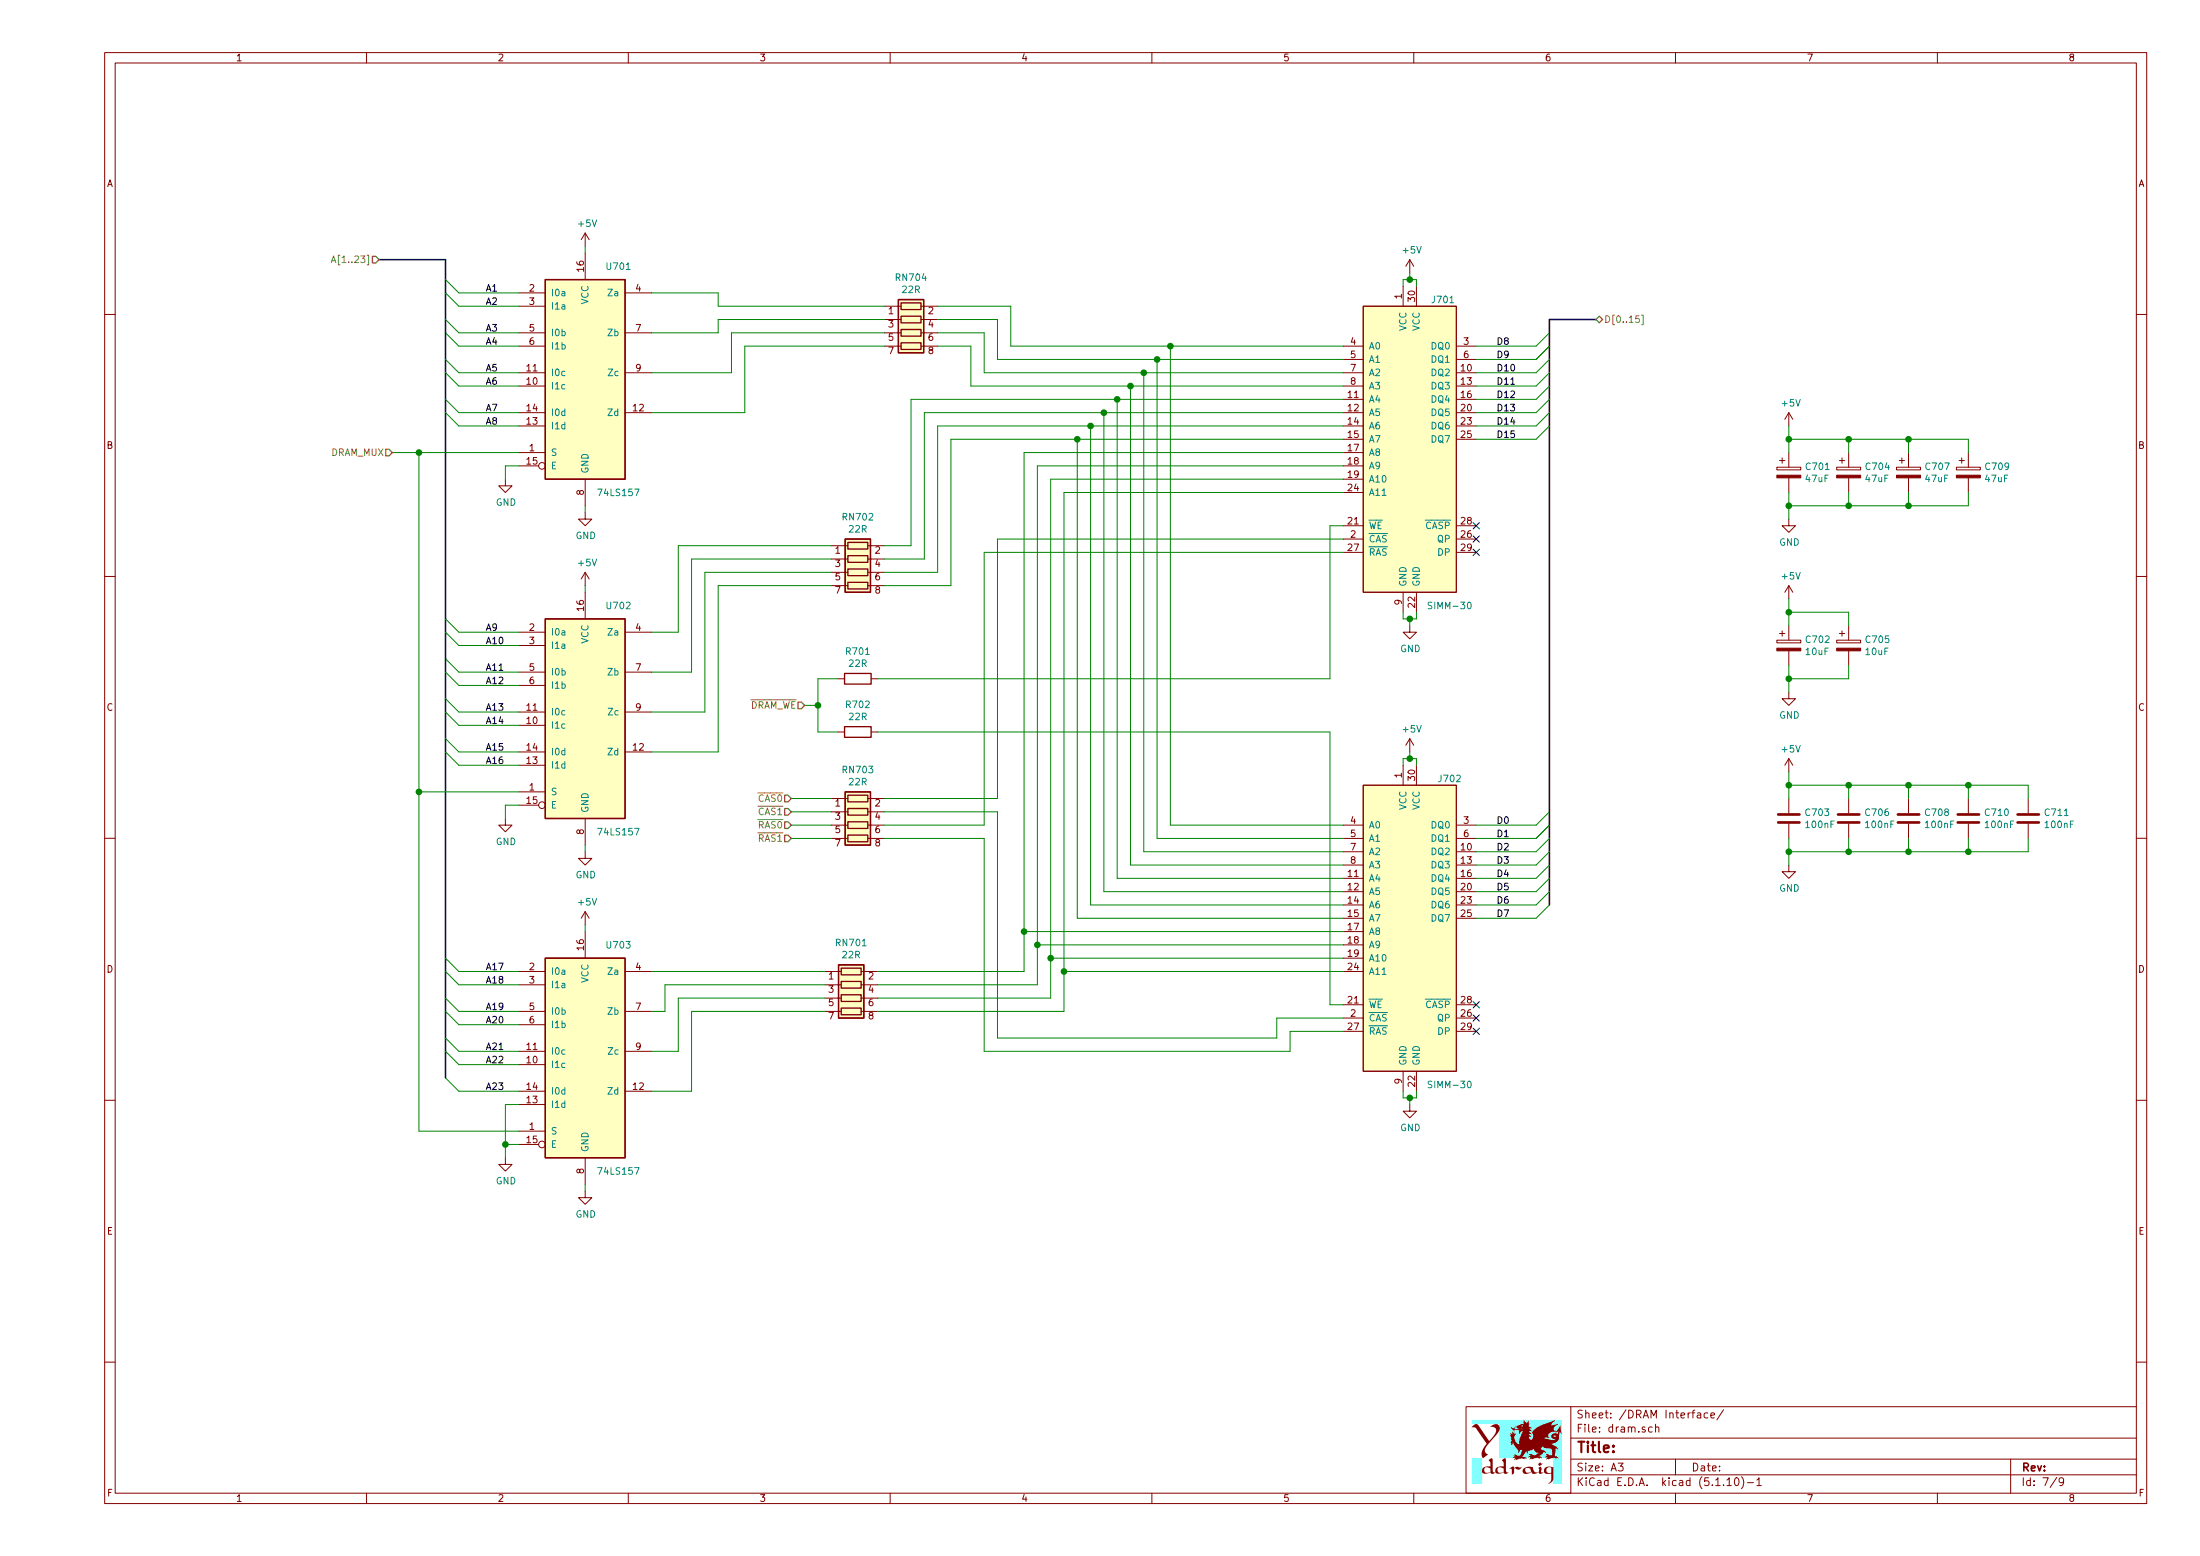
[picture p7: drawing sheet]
EESchema Schematic File Version 4
EELAYER 30 0
EELAYER END
$Descr A3 16535 11693
encoding utf-8
Sheet 7 9
Title ""
Date ""
Rev ""
Comp ""
Comment1 ""
Comment2 ""
Comment3 ""
Comment4 ""
$EndDescr
$Comp
L Ddraig:SIMM-30 J701
U 1 1
P 10600 3400
F 0 "J701" H 10850 4550 50  0000 C CNN
F 1 "SIMM-30" H 10900 2250 50  0000 C CNN
F 2 "Ddraig:SIMM-30" H 10250 3600 50  0001 C CNN
F 3 "" H 10250 3600 50  0001 C CNN
	1    10600 3400
	1    0    0    -1  
$EndComp
$Comp
L Ddraig:SIMM-30 J702
U 1 1
P 10600 7000
F 0 "J702" H 10900 8150 50  0000 C CNN
F 1 "SIMM-30" H 10900 5850 50  0000 C CNN
F 2 "Ddraig:SIMM-30" H 10250 7200 50  0001 C CNN
F 3 "" H 10250 7200 50  0001 C CNN
	1    10600 7000
	1    0    0    -1  
$EndComp
Entry Wire Line
	11650 6100 11550 6200
Entry Wire Line
	11650 6200 11550 6300
Entry Wire Line
	11650 6200 11550 6300
Entry Wire Line
	11650 6300 11550 6400
Entry Wire Line
	11650 6400 11550 6500
Entry Wire Line
	11650 6500 11550 6600
Entry Wire Line
	11650 6600 11550 6700
Entry Wire Line
	11650 6700 11550 6800
Entry Wire Line
	11650 6800 11550 6900
Entry Wire Line
	11650 2500 11550 2600
Entry Wire Line
	11650 2600 11550 2700
Entry Wire Line
	11650 2600 11550 2700
Entry Wire Line
	11650 2700 11550 2800
Entry Wire Line
	11650 2800 11550 2900
Entry Wire Line
	11650 2900 11550 3000
Entry Wire Line
	11650 3000 11550 3100
Entry Wire Line
	11650 3100 11550 3200
Entry Wire Line
	11650 3200 11550 3300
Wire Bus Line
	11650 2400 12000 2400
Text HLabel 12000 2400 2    50   BiDi ~ 0
D[0..15]
Wire Wire Line
	11100 2600 11550 2600
Wire Wire Line
	11550 2700 11100 2700
Wire Wire Line
	11100 2800 11550 2800
Wire Wire Line
	11550 2900 11100 2900
Wire Wire Line
	11100 3000 11550 3000
Wire Wire Line
	11550 3100 11100 3100
Wire Wire Line
	11100 3200 11550 3200
Wire Wire Line
	11550 3300 11100 3300
Text Label 11250 2600 0    50   ~ 0
D8
Text Label 11250 2700 0    50   ~ 0
D9
Text Label 11250 2800 0    50   ~ 0
D10
Text Label 11250 2900 0    50   ~ 0
D11
Text Label 11250 3000 0    50   ~ 0
D12
Text Label 11250 3100 0    50   ~ 0
D13
Text Label 11250 3200 0    50   ~ 0
D14
Text Label 11250 3300 0    50   ~ 0
D15
Wire Wire Line
	11550 6200 11100 6200
Wire Wire Line
	11100 6300 11550 6300
Wire Wire Line
	11550 6400 11100 6400
Wire Wire Line
	11100 6500 11550 6500
Wire Wire Line
	11550 6600 11100 6600
Wire Wire Line
	11100 6700 11550 6700
Wire Wire Line
	11550 6800 11100 6800
Wire Wire Line
	11100 6900 11550 6900
Text Label 11250 6200 0    50   ~ 0
D0
Text Label 11250 6300 0    50   ~ 0
D1
Text Label 11250 6400 0    50   ~ 0
D2
Text Label 11250 6500 0    50   ~ 0
D3
Text Label 11250 6600 0    50   ~ 0
D4
Text Label 11250 6700 0    50   ~ 0
D5
Text Label 11250 6800 0    50   ~ 0
D6
Text Label 11250 6900 0    50   ~ 0
D7
$Comp
L power:+5V #PWR0710
U 1 1
P 10600 2050
F 0 "#PWR0710" H 10600 1900 50  0001 C CNN
F 1 "+5V" H 10615 2223 50  0000 C CNN
F 2 "" H 10600 2050 50  0001 C CNN
F 3 "" H 10600 2050 50  0001 C CNN
	1    10600 2050
	1    0    0    -1  
$EndComp
$Comp
L power:+5V #PWR0712
U 1 1
P 10600 5650
F 0 "#PWR0712" H 10600 5500 50  0001 C CNN
F 1 "+5V" H 10615 5823 50  0000 C CNN
F 2 "" H 10600 5650 50  0001 C CNN
F 3 "" H 10600 5650 50  0001 C CNN
	1    10600 5650
	1    0    0    -1  
$EndComp
$Comp
L power:GND #PWR0711
U 1 1
P 10600 4700
F 0 "#PWR0711" H 10600 4450 50  0001 C CNN
F 1 "GND" H 10605 4527 50  0000 C CNN
F 2 "" H 10600 4700 50  0001 C CNN
F 3 "" H 10600 4700 50  0001 C CNN
	1    10600 4700
	1    0    0    -1  
$EndComp
$Comp
L power:GND #PWR0713
U 1 1
P 10600 8300
F 0 "#PWR0713" H 10600 8050 50  0001 C CNN
F 1 "GND" H 10605 8127 50  0000 C CNN
F 2 "" H 10600 8300 50  0001 C CNN
F 3 "" H 10600 8300 50  0001 C CNN
	1    10600 8300
	1    0    0    -1  
$EndComp
Wire Wire Line
	10550 8200 10550 8250
Wire Wire Line
	10550 8250 10600 8250
Wire Wire Line
	10650 8250 10650 8200
Wire Wire Line
	10600 8250 10600 8300
Connection ~ 10600 8250
Wire Wire Line
	10600 8250 10650 8250
Wire Wire Line
	10600 5650 10600 5700
Wire Wire Line
	10600 5700 10550 5700
Wire Wire Line
	10550 5700 10550 5750
Wire Wire Line
	10650 5750 10650 5700
Wire Wire Line
	10650 5700 10600 5700
Connection ~ 10600 5700
Wire Wire Line
	10550 4600 10550 4650
Wire Wire Line
	10550 4650 10600 4650
Wire Wire Line
	10600 4650 10600 4700
Wire Wire Line
	10600 4650 10650 4650
Wire Wire Line
	10650 4650 10650 4600
Connection ~ 10600 4650
Wire Wire Line
	10550 2150 10550 2100
Wire Wire Line
	10550 2100 10600 2100
Wire Wire Line
	10650 2100 10650 2150
Wire Wire Line
	10600 2050 10600 2100
Connection ~ 10600 2100
Wire Wire Line
	10600 2100 10650 2100
Wire Wire Line
	4400 6950 4400 7000
Wire Wire Line
	4400 8900 4400 8950
$Comp
L power:GND #PWR0709
U 1 1
P 4400 8950
F 0 "#PWR0709" H 4400 8700 50  0001 C CNN
F 1 "GND" H 4405 8777 50  0000 C CNN
F 2 "" H 4400 8950 50  0001 C CNN
F 3 "" H 4400 8950 50  0001 C CNN
	1    4400 8950
	1    0    0    -1  
$EndComp
$Comp
L power:+5V #PWR0708
U 1 1
P 4400 6950
F 0 "#PWR0708" H 4400 6800 50  0001 C CNN
F 1 "+5V" H 4415 7123 50  0000 C CNN
F 2 "" H 4400 6950 50  0001 C CNN
F 3 "" H 4400 6950 50  0001 C CNN
	1    4400 6950
	1    0    0    -1  
$EndComp
$Comp
L 74xx:74LS157 U703
U 1 1
P 4400 7900
F 0 "U703" H 4650 8700 50  0000 C CNN
F 1 "74LS157" H 4650 7000 50  0000 C CNN
F 2 "Package_DIP:DIP-16_W7.62mm_Socket" H 4400 7900 50  0001 C CNN
F 3 "http://www.ti.com/lit/gpn/sn74LS157" H 4400 7900 50  0001 C CNN
	1    4400 7900
	1    0    0    -1  
$EndComp
Wire Wire Line
	4400 4400 4400 4450
Wire Wire Line
	4400 6350 4400 6400
$Comp
L power:GND #PWR0707
U 1 1
P 4400 6400
F 0 "#PWR0707" H 4400 6150 50  0001 C CNN
F 1 "GND" H 4405 6227 50  0000 C CNN
F 2 "" H 4400 6400 50  0001 C CNN
F 3 "" H 4400 6400 50  0001 C CNN
	1    4400 6400
	1    0    0    -1  
$EndComp
$Comp
L power:+5V #PWR0706
U 1 1
P 4400 4400
F 0 "#PWR0706" H 4400 4250 50  0001 C CNN
F 1 "+5V" H 4415 4573 50  0000 C CNN
F 2 "" H 4400 4400 50  0001 C CNN
F 3 "" H 4400 4400 50  0001 C CNN
	1    4400 4400
	1    0    0    -1  
$EndComp
$Comp
L 74xx:74LS157 U702
U 1 1
P 4400 5350
F 0 "U702" H 4650 6150 50  0000 C CNN
F 1 "74LS157" H 4650 4450 50  0000 C CNN
F 2 "Package_DIP:DIP-16_W7.62mm_Socket" H 4400 5350 50  0001 C CNN
F 3 "http://www.ti.com/lit/gpn/sn74LS157" H 4400 5350 50  0001 C CNN
	1    4400 5350
	1    0    0    -1  
$EndComp
Wire Wire Line
	4400 1850 4400 1900
Wire Wire Line
	4400 3800 4400 3850
$Comp
L power:GND #PWR0705
U 1 1
P 4400 3850
F 0 "#PWR0705" H 4400 3600 50  0001 C CNN
F 1 "GND" H 4405 3677 50  0000 C CNN
F 2 "" H 4400 3850 50  0001 C CNN
F 3 "" H 4400 3850 50  0001 C CNN
	1    4400 3850
	1    0    0    -1  
$EndComp
$Comp
L power:+5V #PWR0704
U 1 1
P 4400 1850
F 0 "#PWR0704" H 4400 1700 50  0001 C CNN
F 1 "+5V" H 4415 2023 50  0000 C CNN
F 2 "" H 4400 1850 50  0001 C CNN
F 3 "" H 4400 1850 50  0001 C CNN
	1    4400 1850
	1    0    0    -1  
$EndComp
$Comp
L 74xx:74LS157 U701
U 1 1
P 4400 2800
F 0 "U701" H 4650 3600 50  0000 C CNN
F 1 "74LS157" H 4650 1900 50  0000 C CNN
F 2 "Package_DIP:DIP-16_W7.62mm_Socket" H 4400 2800 50  0001 C CNN
F 3 "http://www.ti.com/lit/gpn/sn74LS157" H 4400 2800 50  0001 C CNN
	1    4400 2800
	1    0    0    -1  
$EndComp
Entry Wire Line
	3350 2100 3450 2200
Entry Wire Line
	3350 2200 3450 2300
Entry Wire Line
	3350 2400 3450 2500
Entry Wire Line
	3350 2500 3450 2600
Entry Wire Line
	3350 2700 3450 2800
Entry Wire Line
	3350 2800 3450 2900
Entry Wire Line
	3350 3000 3450 3100
Entry Wire Line
	3350 3100 3450 3200
Entry Wire Line
	3350 4650 3450 4750
Entry Wire Line
	3350 4750 3450 4850
Entry Wire Line
	3350 4950 3450 5050
Entry Wire Line
	3350 5050 3450 5150
Entry Wire Line
	3350 5250 3450 5350
Entry Wire Line
	3350 5350 3450 5450
Entry Wire Line
	3350 5550 3450 5650
Entry Wire Line
	3350 5650 3450 5750
Entry Wire Line
	3350 7200 3450 7300
Entry Wire Line
	3350 7300 3450 7400
Entry Wire Line
	3350 7500 3450 7600
Entry Wire Line
	3350 7600 3450 7700
Entry Wire Line
	3350 7800 3450 7900
Entry Wire Line
	3350 7900 3450 8000
Entry Wire Line
	3350 8100 3450 8200
Wire Wire Line
	3450 8200 3900 8200
Wire Wire Line
	3900 8000 3450 8000
Wire Wire Line
	3450 7900 3900 7900
Wire Wire Line
	3900 7700 3450 7700
Wire Wire Line
	3450 7600 3900 7600
Wire Wire Line
	3900 7400 3450 7400
Wire Wire Line
	3450 7300 3900 7300
Wire Wire Line
	3900 5750 3450 5750
Wire Wire Line
	3450 5650 3900 5650
Wire Wire Line
	3900 5450 3450 5450
Wire Wire Line
	3450 5350 3900 5350
Wire Wire Line
	3900 5150 3450 5150
Wire Wire Line
	3450 5050 3900 5050
Wire Wire Line
	3900 4850 3450 4850
Wire Wire Line
	3450 4750 3900 4750
Wire Wire Line
	3900 3200 3450 3200
Wire Wire Line
	3450 3100 3900 3100
Wire Wire Line
	3900 2900 3450 2900
Wire Wire Line
	3450 2800 3900 2800
Wire Wire Line
	3900 2600 3450 2600
Wire Wire Line
	3450 2500 3900 2500
Wire Wire Line
	3450 2300 3900 2300
Wire Wire Line
	3450 2200 3900 2200
Wire Bus Line
	3350 1950 2850 1950
Text HLabel 2850 1950 0    50   Input ~ 0
A[1..23]
Text Label 3650 2200 0    50   ~ 0
A1
Text Label 3650 2300 0    50   ~ 0
A2
Text Label 3650 2500 0    50   ~ 0
A3
Text Label 3650 2600 0    50   ~ 0
A4
Text Label 3650 2800 0    50   ~ 0
A5
Text Label 3650 2900 0    50   ~ 0
A6
Text Label 3650 3100 0    50   ~ 0
A7
Text Label 3650 3200 0    50   ~ 0
A8
Text Label 3650 4750 0    50   ~ 0
A9
Text Label 3650 4850 0    50   ~ 0
A10
Text Label 3650 5050 0    50   ~ 0
A11
Text Label 3650 5150 0    50   ~ 0
A12
Text Label 3650 5350 0    50   ~ 0
A13
Text Label 3650 5450 0    50   ~ 0
A14
Text Label 3650 5650 0    50   ~ 0
A15
Text Label 3650 5750 0    50   ~ 0
A16
Text Label 3650 7300 0    50   ~ 0
A17
Text Label 3650 7400 0    50   ~ 0
A18
Text Label 3650 7600 0    50   ~ 0
A19
Text Label 3650 7700 0    50   ~ 0
A20
Text Label 3650 7900 0    50   ~ 0
A21
Text Label 3650 8000 0    50   ~ 0
A22
Text Label 3650 8200 0    50   ~ 0
A23
$Comp
L power:GND #PWR0703
U 1 1
P 3800 8700
F 0 "#PWR0703" H 3800 8450 50  0001 C CNN
F 1 "GND" H 3805 8527 50  0000 C CNN
F 2 "" H 3800 8700 50  0001 C CNN
F 3 "" H 3800 8700 50  0001 C CNN
	1    3800 8700
	1    0    0    -1  
$EndComp
Wire Wire Line
	3800 8700 3800 8600
Wire Wire Line
	3800 8600 3900 8600
Wire Wire Line
	3800 8600 3800 8300
Wire Wire Line
	3800 8300 3900 8300
Connection ~ 3800 8600
$Comp
L power:GND #PWR0702
U 1 1
P 3800 6150
F 0 "#PWR0702" H 3800 5900 50  0001 C CNN
F 1 "GND" H 3805 5977 50  0000 C CNN
F 2 "" H 3800 6150 50  0001 C CNN
F 3 "" H 3800 6150 50  0001 C CNN
	1    3800 6150
	1    0    0    -1  
$EndComp
Wire Wire Line
	3800 6150 3800 6050
Wire Wire Line
	3800 6050 3900 6050
$Comp
L power:GND #PWR0701
U 1 1
P 3800 3600
F 0 "#PWR0701" H 3800 3350 50  0001 C CNN
F 1 "GND" H 3805 3427 50  0000 C CNN
F 2 "" H 3800 3600 50  0001 C CNN
F 3 "" H 3800 3600 50  0001 C CNN
	1    3800 3600
	1    0    0    -1  
$EndComp
Wire Wire Line
	3900 3500 3800 3500
Wire Wire Line
	3800 3500 3800 3600
Wire Wire Line
	5400 2200 4900 2200
Wire Wire Line
	6250 4100 5100 4100
Wire Wire Line
	5100 4100 5100 4750
Wire Wire Line
	5100 4750 4900 4750
Wire Wire Line
	6250 4200 5200 4200
Wire Wire Line
	5200 4200 5200 5050
Wire Wire Line
	5200 5050 4900 5050
Wire Wire Line
	6250 4300 5300 4300
Wire Wire Line
	5300 4300 5300 5350
Wire Wire Line
	5300 5350 4900 5350
Wire Wire Line
	6250 4400 5400 4400
Wire Wire Line
	5400 4400 5400 5650
Wire Wire Line
	5400 5650 4900 5650
Wire Wire Line
	4900 7300 6200 7300
Wire Wire Line
	5000 7400 5000 7600
Wire Wire Line
	5000 7600 4900 7600
Wire Wire Line
	5000 7400 6200 7400
Wire Wire Line
	6200 7500 5100 7500
Wire Wire Line
	5100 7500 5100 7900
Wire Wire Line
	5100 7900 4900 7900
Wire Wire Line
	6200 7600 5200 7600
Wire Wire Line
	5200 7600 5200 8200
Wire Wire Line
	5200 8200 4900 8200
Text HLabel 5950 6000 0    50   Input ~ 0
~CAS0
Text HLabel 5950 6100 0    50   Input ~ 0
~CAS1
Text HLabel 5950 6200 0    50   Input ~ 0
~RAS0
Text HLabel 5950 6300 0    50   Input ~ 0
~RAS1
Wire Wire Line
	5950 6000 6250 6000
Wire Wire Line
	6250 6100 5950 6100
Wire Wire Line
	6250 6200 5950 6200
Wire Wire Line
	5950 6300 6250 6300
Wire Wire Line
	10100 3400 7700 3400
Wire Wire Line
	7700 3400 7700 7000
Wire Wire Line
	7700 7300 6600 7300
Wire Wire Line
	6600 7400 7800 7400
Wire Wire Line
	7800 7400 7800 7100
Wire Wire Line
	7800 3500 10100 3500
Wire Wire Line
	6600 7500 7900 7500
Wire Wire Line
	7900 7500 7900 7200
Wire Wire Line
	7900 3600 10100 3600
Wire Wire Line
	10100 3700 8000 3700
Wire Wire Line
	8000 3700 8000 7300
Wire Wire Line
	8000 7600 6600 7600
Wire Wire Line
	10100 7300 8000 7300
Connection ~ 8000 7300
Wire Wire Line
	8000 7300 8000 7600
Wire Wire Line
	10100 7200 7900 7200
Connection ~ 7900 7200
Wire Wire Line
	7900 7200 7900 3600
Wire Wire Line
	10100 7100 7800 7100
Connection ~ 7800 7100
Wire Wire Line
	7800 7100 7800 3500
Wire Wire Line
	10100 7000 7700 7000
Connection ~ 7700 7000
Wire Wire Line
	7700 7000 7700 7300
Wire Wire Line
	10100 6900 8100 6900
Wire Wire Line
	8100 6900 8100 3300
Wire Wire Line
	8100 3300 10100 3300
Wire Wire Line
	10100 6800 8200 6800
Wire Wire Line
	8200 6800 8200 3200
Wire Wire Line
	8200 3200 10100 3200
Wire Wire Line
	8300 3100 8300 6700
Wire Wire Line
	8300 6700 10100 6700
Wire Wire Line
	8300 3100 10100 3100
Wire Wire Line
	8400 6600 8400 3000
Wire Wire Line
	8400 6600 10100 6600
Wire Wire Line
	8400 3000 10100 3000
Wire Wire Line
	10100 6500 8500 6500
Wire Wire Line
	8500 6500 8500 2900
Wire Wire Line
	8500 2900 10100 2900
Wire Wire Line
	10100 6400 8600 6400
Wire Wire Line
	8600 6400 8600 2800
Wire Wire Line
	8600 2800 10100 2800
Wire Wire Line
	8700 2700 8700 6300
Wire Wire Line
	8700 6300 10100 6300
Wire Wire Line
	8700 2700 10100 2700
Wire Wire Line
	10100 7650 9600 7650
Wire Wire Line
	10100 7750 9700 7750
Wire Wire Line
	9700 7900 9700 7750
$Comp
L Device:R R701
U 1 1
P 6450 5100
F 0 "R701" V 6243 5100 50  0000 C CNN
F 1 "22R" V 6334 5100 50  0000 C CNN
F 2 "Resistor_THT:R_Axial_DIN0207_L6.3mm_D2.5mm_P10.16mm_Horizontal" V 6380 5100 50  0001 C CNN
F 3 "~" H 6450 5100 50  0001 C CNN
	1    6450 5100
	0    1    1    0   
$EndComp
$Comp
L Device:R R702
U 1 1
P 6450 5500
F 0 "R702" V 6243 5500 50  0000 C CNN
F 1 "22R" V 6334 5500 50  0000 C CNN
F 2 "Resistor_THT:R_Axial_DIN0207_L6.3mm_D2.5mm_P10.16mm_Horizontal" V 6380 5500 50  0001 C CNN
F 3 "~" H 6450 5500 50  0001 C CNN
	1    6450 5500
	0    1    1    0   
$EndComp
Text HLabel 6050 5300 0    50   Input ~ 0
~DRAM_WE
Wire Wire Line
	6300 5100 6150 5100
Wire Wire Line
	6150 5300 6050 5300
Wire Wire Line
	6150 5100 6150 5300
Connection ~ 6150 5300
Wire Wire Line
	6300 5500 6150 5500
Wire Wire Line
	6150 5300 6150 5500
Wire Wire Line
	6600 5100 10000 5100
Wire Wire Line
	10000 5100 10000 3950
Wire Wire Line
	10000 3950 10100 3950
Wire Wire Line
	6600 5500 10000 5500
Wire Wire Line
	10000 5500 10000 7550
Wire Wire Line
	10000 7550 10100 7550
Wire Wire Line
	3900 3400 3150 3400
Wire Wire Line
	3150 3400 3150 5950
Wire Wire Line
	3150 5950 3900 5950
Connection ~ 3150 3400
Wire Wire Line
	3150 3400 2950 3400
Wire Wire Line
	3150 5950 3150 8500
Wire Wire Line
	3150 8500 3900 8500
Connection ~ 3150 5950
$Comp
L Device:CP C701
U 1 1
P 13450 3550
F 0 "C701" H 13568 3596 50  0000 L CNN
F 1 "47uF" H 13568 3505 50  0000 L CNN
F 2 "Capacitor_THT:CP_Radial_D5.0mm_P2.50mm" H 13488 3400 50  0001 C CNN
F 3 "~" H 13450 3550 50  0001 C CNN
	1    13450 3550
	1    0    0    -1  
$EndComp
$Comp
L Device:CP C704
U 1 1
P 13900 3550
F 0 "C704" H 14018 3596 50  0000 L CNN
F 1 "47uF" H 14018 3505 50  0000 L CNN
F 2 "Capacitor_THT:CP_Radial_D5.0mm_P2.50mm" H 13938 3400 50  0001 C CNN
F 3 "~" H 13900 3550 50  0001 C CNN
	1    13900 3550
	1    0    0    -1  
$EndComp
$Comp
L Device:CP C707
U 1 1
P 14350 3550
F 0 "C707" H 14468 3596 50  0000 L CNN
F 1 "47uF" H 14468 3505 50  0000 L CNN
F 2 "Capacitor_THT:CP_Radial_D5.0mm_P2.50mm" H 14388 3400 50  0001 C CNN
F 3 "~" H 14350 3550 50  0001 C CNN
	1    14350 3550
	1    0    0    -1  
$EndComp
$Comp
L Device:CP C709
U 1 1
P 14800 3550
F 0 "C709" H 14918 3596 50  0000 L CNN
F 1 "47uF" H 14918 3505 50  0000 L CNN
F 2 "Capacitor_THT:CP_Radial_D5.0mm_P2.50mm" H 14838 3400 50  0001 C CNN
F 3 "~" H 14800 3550 50  0001 C CNN
	1    14800 3550
	1    0    0    -1  
$EndComp
$Comp
L power:+5V #PWR0714
U 1 1
P 13450 3200
F 0 "#PWR0714" H 13450 3050 50  0001 C CNN
F 1 "+5V" H 13465 3373 50  0000 C CNN
F 2 "" H 13450 3200 50  0001 C CNN
F 3 "" H 13450 3200 50  0001 C CNN
	1    13450 3200
	1    0    0    -1  
$EndComp
$Comp
L power:GND #PWR0715
U 1 1
P 13450 3900
F 0 "#PWR0715" H 13450 3650 50  0001 C CNN
F 1 "GND" H 13455 3727 50  0000 C CNN
F 2 "" H 13450 3900 50  0001 C CNN
F 3 "" H 13450 3900 50  0001 C CNN
	1    13450 3900
	1    0    0    -1  
$EndComp
Wire Wire Line
	13450 3200 13450 3300
Wire Wire Line
	13900 3400 13900 3300
Wire Wire Line
	13900 3300 13450 3300
Connection ~ 13450 3300
Wire Wire Line
	13450 3300 13450 3400
Wire Wire Line
	13900 3300 14350 3300
Wire Wire Line
	14350 3300 14350 3400
Connection ~ 13900 3300
Wire Wire Line
	14350 3300 14800 3300
Wire Wire Line
	14800 3300 14800 3400
Connection ~ 14350 3300
Wire Wire Line
	13450 3900 13450 3800
Wire Wire Line
	13900 3700 13900 3800
Wire Wire Line
	13900 3800 13450 3800
Connection ~ 13450 3800
Wire Wire Line
	13450 3800 13450 3700
Wire Wire Line
	13900 3800 14350 3800
Wire Wire Line
	14350 3800 14350 3700
Connection ~ 13900 3800
Wire Wire Line
	14350 3800 14800 3800
Wire Wire Line
	14800 3800 14800 3700
Connection ~ 14350 3800
$Comp
L Device:CP C702
U 1 1
P 13450 4850
F 0 "C702" H 13568 4896 50  0000 L CNN
F 1 "10uF" H 13568 4805 50  0000 L CNN
F 2 "Capacitor_THT:CP_Radial_D5.0mm_P2.50mm" H 13488 4700 50  0001 C CNN
F 3 "~" H 13450 4850 50  0001 C CNN
	1    13450 4850
	1    0    0    -1  
$EndComp
$Comp
L Device:CP C705
U 1 1
P 13900 4850
F 0 "C705" H 14018 4896 50  0000 L CNN
F 1 "10uF" H 14018 4805 50  0000 L CNN
F 2 "Capacitor_THT:CP_Radial_D5.0mm_P2.50mm" H 13938 4700 50  0001 C CNN
F 3 "~" H 13900 4850 50  0001 C CNN
	1    13900 4850
	1    0    0    -1  
$EndComp
$Comp
L power:+5V #PWR0716
U 1 1
P 13450 4500
F 0 "#PWR0716" H 13450 4350 50  0001 C CNN
F 1 "+5V" H 13465 4673 50  0000 C CNN
F 2 "" H 13450 4500 50  0001 C CNN
F 3 "" H 13450 4500 50  0001 C CNN
	1    13450 4500
	1    0    0    -1  
$EndComp
$Comp
L power:GND #PWR0717
U 1 1
P 13450 5200
F 0 "#PWR0717" H 13450 4950 50  0001 C CNN
F 1 "GND" H 13455 5027 50  0000 C CNN
F 2 "" H 13450 5200 50  0001 C CNN
F 3 "" H 13450 5200 50  0001 C CNN
	1    13450 5200
	1    0    0    -1  
$EndComp
Wire Wire Line
	13450 4500 13450 4600
Wire Wire Line
	13900 4700 13900 4600
Wire Wire Line
	13900 4600 13450 4600
Connection ~ 13450 4600
Wire Wire Line
	13450 4600 13450 4700
Wire Wire Line
	13450 5200 13450 5100
Wire Wire Line
	13900 5000 13900 5100
Wire Wire Line
	13900 5100 13450 5100
Connection ~ 13450 5100
Wire Wire Line
	13450 5100 13450 5000
$Comp
L power:+5V #PWR0718
U 1 1
P 13450 5800
F 0 "#PWR0718" H 13450 5650 50  0001 C CNN
F 1 "+5V" H 13465 5973 50  0000 C CNN
F 2 "" H 13450 5800 50  0001 C CNN
F 3 "" H 13450 5800 50  0001 C CNN
	1    13450 5800
	1    0    0    -1  
$EndComp
$Comp
L power:GND #PWR0719
U 1 1
P 13450 6500
F 0 "#PWR0719" H 13450 6250 50  0001 C CNN
F 1 "GND" H 13455 6327 50  0000 C CNN
F 2 "" H 13450 6500 50  0001 C CNN
F 3 "" H 13450 6500 50  0001 C CNN
	1    13450 6500
	1    0    0    -1  
$EndComp
Wire Wire Line
	13450 5800 13450 5900
Wire Wire Line
	13900 6000 13900 5900
Wire Wire Line
	13900 5900 13450 5900
Connection ~ 13450 5900
Wire Wire Line
	13450 5900 13450 6000
Wire Wire Line
	13450 6500 13450 6400
Wire Wire Line
	13900 6300 13900 6400
Wire Wire Line
	13900 6400 13450 6400
Connection ~ 13450 6400
Wire Wire Line
	13450 6400 13450 6300
$Comp
L Device:C C703
U 1 1
P 13450 6150
F 0 "C703" H 13565 6196 50  0000 L CNN
F 1 "100nF" H 13565 6105 50  0000 L CNN
F 2 "Capacitor_THT:C_Disc_D3.8mm_W2.6mm_P2.50mm" H 13488 6000 50  0001 C CNN
F 3 "~" H 13450 6150 50  0001 C CNN
	1    13450 6150
	1    0    0    -1  
$EndComp
$Comp
L Device:C C706
U 1 1
P 13900 6150
F 0 "C706" H 14015 6196 50  0000 L CNN
F 1 "100nF" H 14015 6105 50  0000 L CNN
F 2 "Capacitor_THT:C_Disc_D3.8mm_W2.6mm_P2.50mm" H 13938 6000 50  0001 C CNN
F 3 "~" H 13900 6150 50  0001 C CNN
	1    13900 6150
	1    0    0    -1  
$EndComp
$Comp
L Device:C C708
U 1 1
P 14350 6150
F 0 "C708" H 14465 6196 50  0000 L CNN
F 1 "100nF" H 14465 6105 50  0000 L CNN
F 2 "Capacitor_THT:C_Disc_D3.8mm_W2.6mm_P2.50mm" H 14388 6000 50  0001 C CNN
F 3 "~" H 14350 6150 50  0001 C CNN
	1    14350 6150
	1    0    0    -1  
$EndComp
$Comp
L Device:C C710
U 1 1
P 14800 6150
F 0 "C710" H 14915 6196 50  0000 L CNN
F 1 "100nF" H 14915 6105 50  0000 L CNN
F 2 "Capacitor_THT:C_Disc_D3.8mm_W2.6mm_P2.50mm" H 14838 6000 50  0001 C CNN
F 3 "~" H 14800 6150 50  0001 C CNN
	1    14800 6150
	1    0    0    -1  
$EndComp
$Comp
L Device:C C711
U 1 1
P 15250 6150
F 0 "C711" H 15365 6196 50  0000 L CNN
F 1 "100nF" H 15365 6105 50  0000 L CNN
F 2 "Capacitor_THT:C_Disc_D3.8mm_W2.6mm_P2.50mm" H 15288 6000 50  0001 C CNN
F 3 "~" H 15250 6150 50  0001 C CNN
	1    15250 6150
	1    0    0    -1  
$EndComp
Wire Wire Line
	13900 5900 14350 5900
Wire Wire Line
	14350 5900 14350 6000
Connection ~ 13900 5900
Wire Wire Line
	14350 5900 14800 5900
Wire Wire Line
	14800 5900 14800 6000
Connection ~ 14350 5900
Wire Wire Line
	14800 5900 15250 5900
Wire Wire Line
	15250 5900 15250 6000
Connection ~ 14800 5900
Wire Wire Line
	15250 6300 15250 6400
Wire Wire Line
	15250 6400 14800 6400
Connection ~ 13900 6400
Wire Wire Line
	14350 6300 14350 6400
Connection ~ 14350 6400
Wire Wire Line
	14350 6400 13900 6400
Wire Wire Line
	14800 6300 14800 6400
Connection ~ 14800 6400
Wire Wire Line
	14800 6400 14350 6400
Text HLabel 2950 3400 0    50   Input ~ 0
DRAM_MUX
NoConn ~ 11100 7550
NoConn ~ 11100 7650
NoConn ~ 11100 7750
NoConn ~ 11100 3950
NoConn ~ 11100 4050
NoConn ~ 11100 4150
Wire Wire Line
	6650 6300 7400 6300
Wire Wire Line
	6650 6100 7500 6100
Wire Wire Line
	7500 6100 7500 7800
Wire Wire Line
	7500 7800 9600 7800
Wire Wire Line
	9600 7650 9600 7800
Wire Wire Line
	7400 6300 7400 7900
Wire Wire Line
	7400 7900 9700 7900
Wire Wire Line
	6650 2300 5400 2300
Wire Wire Line
	5400 2300 5400 2200
Wire Wire Line
	6650 2400 5400 2400
Wire Wire Line
	5400 2400 5400 2500
Wire Wire Line
	4900 2500 5400 2500
Wire Wire Line
	6650 2500 5500 2500
Wire Wire Line
	5500 2500 5500 2800
Wire Wire Line
	4900 2800 5500 2800
Wire Wire Line
	6650 2600 5600 2600
Wire Wire Line
	5600 2600 5600 3100
Wire Wire Line
	4900 3100 5600 3100
Wire Wire Line
	7050 2300 7600 2300
Wire Wire Line
	7600 2300 7600 2600
Wire Wire Line
	7600 2600 8800 2600
Wire Wire Line
	7500 2400 7500 2700
Wire Wire Line
	7500 2700 8700 2700
Wire Wire Line
	7050 2400 7500 2400
Connection ~ 8700 2700
Wire Wire Line
	8600 2800 7400 2800
Connection ~ 8600 2800
Wire Wire Line
	7400 2500 7400 2800
Wire Wire Line
	7050 2500 7400 2500
Wire Wire Line
	7050 2600 7300 2600
Wire Wire Line
	7300 2600 7300 2900
Wire Wire Line
	7300 2900 8500 2900
Connection ~ 8500 2900
Wire Wire Line
	8400 3000 6850 3000
Wire Wire Line
	6850 3000 6850 4100
Wire Wire Line
	6850 4100 6650 4100
Connection ~ 8400 3000
Wire Wire Line
	6650 4200 6950 4200
Wire Wire Line
	6950 4200 6950 3100
Wire Wire Line
	6950 3100 8300 3100
Connection ~ 8300 3100
Wire Wire Line
	8200 3200 7050 3200
Wire Wire Line
	7050 3200 7050 4300
Wire Wire Line
	7050 4300 6650 4300
Connection ~ 8200 3200
Wire Wire Line
	6650 4400 7150 4400
Wire Wire Line
	7150 4400 7150 3300
Wire Wire Line
	7150 3300 8100 3300
Connection ~ 8100 3300
Wire Wire Line
	10100 6200 8800 6200
Wire Wire Line
	8800 6200 8800 2600
Connection ~ 8800 2600
Wire Wire Line
	8800 2600 10100 2600
Wire Wire Line
	6650 6000 7500 6000
Wire Wire Line
	7500 6000 7500 4050
Wire Wire Line
	7500 4050 10100 4050
Wire Wire Line
	6650 6200 7400 6200
Wire Wire Line
	7400 6200 7400 4150
Wire Wire Line
	7400 4150 10100 4150
Wire Bus Line
	11650 2400 11650 6800
Wire Bus Line
	3350 1950 3350 8100
$Comp
L Ddraig:RPack04_Alt RN703
U 1 1
P 6450 6200
F 0 "RN703" V 6033 6200 50  0000 C CNN
F 1 "22R" V 6124 6200 50  0000 C CNN
F 2 "Resistor_THT:R_Array_SIP8" V 6725 6200 50  0001 C CNN
F 3 "~" H 6450 6200 50  0001 C CNN
	1    6450 6200
	0    1    1    0   
$EndComp
$Comp
L Ddraig:RPack04_Alt RN704
U 1 1
P 6850 2500
F 0 "RN704" V 6433 2500 50  0000 C CNN
F 1 "22R" V 6524 2500 50  0000 C CNN
F 2 "Resistor_THT:R_Array_SIP8" V 7125 2500 50  0001 C CNN
F 3 "~" H 6850 2500 50  0001 C CNN
	1    6850 2500
	0    1    1    0   
$EndComp
$Comp
L Ddraig:RPack04_Alt RN702
U 1 1
P 6450 4300
F 0 "RN702" V 6033 4300 50  0000 C CNN
F 1 "22R" V 6124 4300 50  0000 C CNN
F 2 "Resistor_THT:R_Array_SIP8" V 6725 4300 50  0001 C CNN
F 3 "~" H 6450 4300 50  0001 C CNN
	1    6450 4300
	0    1    1    0   
$EndComp
$Comp
L Ddraig:RPack04_Alt RN701
U 1 1
P 6400 7500
F 0 "RN701" V 5983 7500 50  0000 C CNN
F 1 "22R" V 6074 7500 50  0000 C CNN
F 2 "Resistor_THT:R_Array_SIP8" V 6675 7500 50  0001 C CNN
F 3 "~" H 6400 7500 50  0001 C CNN
	1    6400 7500
	0    1    1    0   
$EndComp
$EndSCHEMATC
